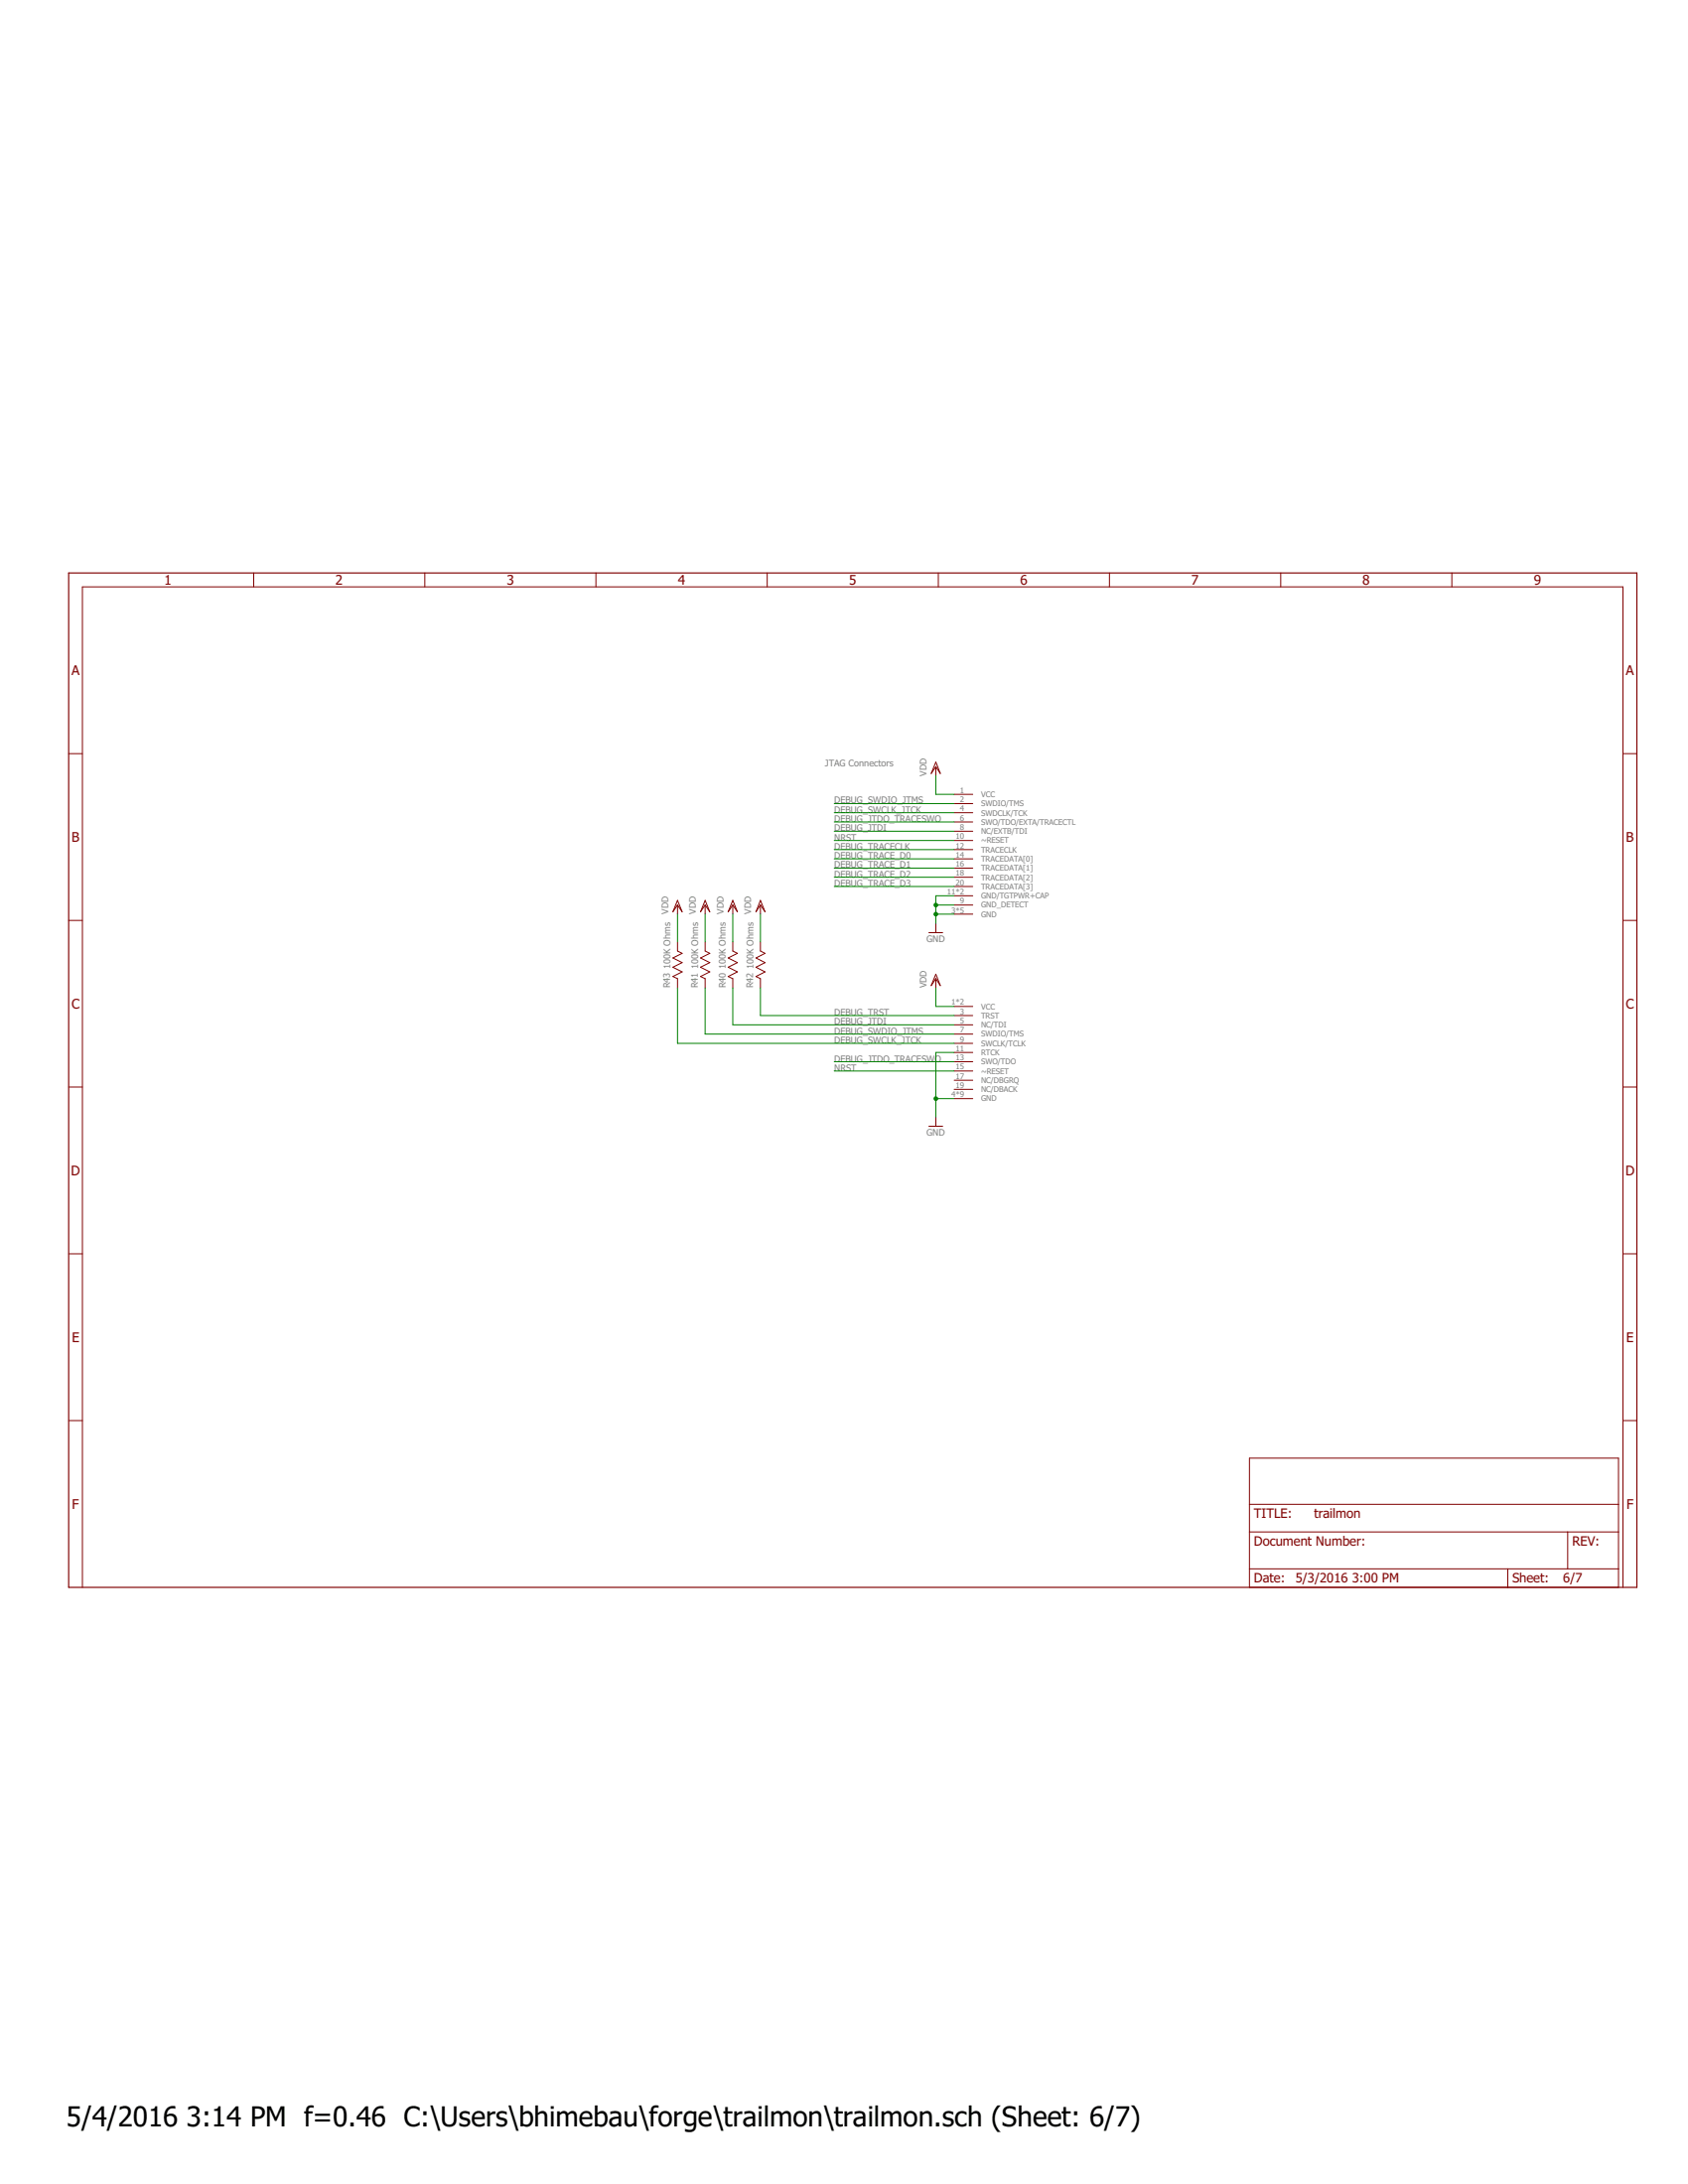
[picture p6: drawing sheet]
<svg xmlns="http://www.w3.org/2000/svg" width="216mm" height="279mm" viewBox="0 0 216 279" stroke-linecap="round" stroke-linejoin="round" font-family="sans-serif">
<path d="M8.8 73.3h200.6v129.8h-200.6z" fill="none" stroke="#800000" stroke-width=".15"/>
<g fill="none" stroke="#800000" stroke-width=".13">
<path d="M32.4 73.3v1.8M54.3 73.3v1.8M76.2 73.3v1.8M98.1 73.3v1.8M120 73.3v1.8M141.9 73.3v1.8M163.8 73.3v1.8M185.7 73.3v1.8M8.8 96.4h1.7M119.7 97.5l.6 1.5-.6-.9-.6 .9zM119.7 98.1v1.2M207.6 96.4h1.8"/>
<path d="M8.8 117.8h1.7M86.7 115.8v1.1M86.7 115.2l.5 1.4-.5-.8-.6 .8zM90.2 115.8v1.1M90.2 115.2l.6 1.4-.6-.8-.6 .8zM93.7 115.8v1.1M93.7 115.2l.6 1.4-.6-.8-.6 .8zM97.3 115.8v1.1M97.3 115.2l.6 1.4-.6-.8-.6 .8zM118.8 119.3h1.8M119.7 118.1v1.2M122 101.6h2.4"/>
<path d="M122 102.8h2.4M122 104h2.4M122 105.2h2.4M122 107.5h2.4M122 108.7h2.4M122 109.9h2.4M122 111.1h2.4M122 112.2h2.4M122 113.4h2.4M122 114.6h2.4M122 115.8h2.4M122 116.9h2.4"/>
<path d="M122 106.3h2.4M207.6 117.8h1.8M8.8 139.1h1.7M86.7 120.5v1.2l.5 .3-1.1 .6 1.1 .5-1.1 .6 1.1 .6-1.1 .6 .6 .3v1.2M90.2 120.5v1.2l.6 .3-1.2 .6 1.2 .5-1.2 .6 1.2 .6-1.2 .6 .6 .3v1.2M93.7 120.5v1.2l.6 .3-1.2 .6 1.2 .5-1.2 .6 1.2 .6-1.2 .6 .6 .3v1.2M97.3 120.5v1.2l.6 .3-1.2 .6 1.2 .5-1.2 .6 1.2 .6-1.2 .6 .6 .3v1.2M119.7 125.2v1.2M119.7 124.6l.6 1.5-.6-.9-.6 .9zM122 128.8h2.4M122 129.9h2.4M122 132.3h2.4"/>
<path d="M122 133.5h2.4M122 134.6h2.4M122 135.8h2.4M122 137h2.4M122 131.1h2.4M122 138.2h2.4M122 139.4h2.4M207.6 139.1h1.8M118.8 144.1h1.8M119.7 142.9v1.2M122 140.5h2.4M8.8 160.4h1.7"/>
<path d="M207.6 160.4h1.8M8.8 181.7h1.7M159.8 186.5h47.2v16.6h-47.2zM159.8 196h47.2M159.8 192.4h47.2M200.5 196v4.7M207.6 181.7h1.8M10.5 203.1v-128h197.1v128M159.8 200.7h47.2M192.8 200.7v2.4"/>
</g>
<g fill="none" stroke="#008000" stroke-width=".13">
<path d="M119.7 99.3v2.3h2.3M86.7 116.9v3.6M90.2 116.9v3.6M93.7 116.9v3.6M97.3 116.9v3.6M106.7 107.5h15.3M106.7 108.7h15.3M106.7 109.9h15.3M106.7 111.1h15.3M106.7 112.2h15.3M106.7 113.4h15.3M106.7 102.8h15.3"/>
<path d="M106.7 104h15.3M106.7 106.3h15.3M106.7 105.2h15.3M119.7 116.9h2.3M119.7 115.8h2.3M122 114.6h-2.3v3.5M86.7 126.4v7.1h35.3M90.2 126.4v5.9h31.8M93.7 126.4v4.7h28.3M97.3 126.4v3.5h24.7M106.7 137h15.3M106.7 135.8h15.3"/>
<path d="M119.7 126.4v2.4h2.3M122 134.6h-2.3v8.3M119.7 140.5h2.3"/>
</g>
<g fill="#008000" stroke="#008000" stroke-width=".13">
<circle cx="119.7" cy="116.9" r=".23"/>
<circle cx="119.7" cy="115.8" r=".23"/>
<circle cx="119.7" cy="140.5" r=".23"/>
</g>
<g font-size="3.5">
<text x="8.5" y="272">5/4/2016</text>
<text x="23.9" y="272">3:14 PM f=0.46 C:\Users\bhimebau\forge\trailmon\trailmon.sch (Sheet: 6/7)</text>
</g>
<g font-size="1.7" fill="#800000">
<text x="21" y="74.8">1</text>
<text x="42.9" y="74.8">2</text>
<text x="64.8" y="74.8">3</text>
<text x="86.7" y="74.8">4</text>
<text x="108.6" y="74.8">5</text>
<text x="130.5" y="74.8">6</text>
<text x="152.4" y="74.8">7</text>
<text x="174.3" y="74.8">8</text>
<text x="196.2" y="74.8">9</text>
<text x="9.2" y="86.3">A</text>
<text x="208" y="86.3">A</text>
<text x="9.2" y="107.7">B</text>
<text x="208" y="107.7">B</text>
<text x="9.2" y="129">C</text>
<text x="208" y="129">C</text>
<text x="9.1" y="150.3">D</text>
<text x="207.9" y="150.3">D</text>
<text x="9.2" y="171.7">E</text>
<text x="208" y="171.7">E</text>
<text x="9.2" y="193">F</text>
<text x="160.4" y="194.2">TITLE:</text>
<text x="160.4" y="197.8">Document Number:</text>
<text x="168.1" y="194.2">trailmon</text>
<text x="201.1" y="197.8">REV:</text>
<text x="208" y="193">F</text>
<text x="160.4" y="202.5">Date:</text>
<text x="165.7" y="202.5">5/3/2016</text>
<text x="172.9" y="202.5">3:00 PM</text>
<text x="193.4" y="202.5">Sheet:</text>
<text x="199.9" y="202.5">6/7</text>
</g>
<g font-size="1.2" fill="#808080">
<text x="105.5" y="98.1">JTAG Connectors</text>
<text x="118.5" y="99.3" transform="rotate(-90 118.5 99.3)">VDD</text>
<text x="106.7" y="107.5">NRST</text>
<text x="106.7" y="102.8">DEBUG_SWDIO_JTMS</text>
<text x="106.7" y="104">DEBUG_SWCLK_JTCK</text>
<text x="106.7" y="106.3">DEBUG_JTDI</text>
<text x="106.7" y="105.2">DEBUG_JTDO_TRACESWO</text>
<text x="106.7" y="108.7">DEBUG_TRACECLK</text>
<text x="106.7" y="109.9">DEBUG_TRACE_D0</text>
<text x="106.7" y="111.1">DEBUG_TRACE_D1</text>
<text x="106.7" y="112.2">DEBUG_TRACE_D2</text>
<text x="106.7" y="113.4">DEBUG_TRACE_D3</text>
<text x="85.5" y="117" transform="rotate(-90 85.5 117)">VDD</text>
<text x="89" y="117" transform="rotate(-90 89 117)">VDD</text>
<text x="92.6" y="117" transform="rotate(-90 92.6 117)">VDD</text>
<text x="96.1" y="117" transform="rotate(-90 96.1 117)">VDD</text>
<text x="85.8" y="123.9" transform="rotate(-90 85.8 123.9)">100K Ohms</text>
<text x="89.3" y="123.9" transform="rotate(-90 89.3 123.9)">100K Ohms</text>
<text x="92.8" y="123.9" transform="rotate(-90 92.8 123.9)">100K Ohms</text>
<text x="96.4" y="123.9" transform="rotate(-90 96.4 123.9)">100K Ohms</text>
<text x="118.5" y="120.5">GND</text>
<text x="85.7" y="126.4" transform="rotate(-90 85.7 126.4)">R43</text>
<text x="89.3" y="126.4" transform="rotate(-90 89.3 126.4)">R41</text>
<text x="92.8" y="126.4" transform="rotate(-90 92.8 126.4)">R40</text>
<text x="96.3" y="126.4" transform="rotate(-90 96.3 126.4)">R42</text>
<text x="106.7" y="131.1">DEBUG_JTDI</text>
<text x="106.7" y="129.9">DEBUG_TRST</text>
<text x="118.5" y="126.4" transform="rotate(-90 118.5 126.4)">VDD</text>
<text x="106.7" y="137">NRST</text>
<text x="106.7" y="132.3">DEBUG_SWDIO_JTMS</text>
<text x="106.7" y="133.5">DEBUG_SWCLK_JTCK</text>
<text x="106.7" y="135.8">DEBUG_JTDO_TRACESWO</text>
<text x="118.5" y="145.3">GND</text>
</g>
<g font-size="1" fill="#808080">
<text x="122.8" y="101.5">1</text>
<text x="125.5" y="102">VCC</text>
<text x="122.2" y="107.4">10</text>
<text x="122.8" y="102.6">2</text>
<text x="122.8" y="103.8">4</text>
<text x="122.8" y="105">6</text>
<text x="122.8" y="106.2">8</text>
<text x="125.5" y="103.2">SWDIO/TMS</text>
<text x="125.5" y="104.3">SWDCLK/TCK</text>
<text x="125.5" y="105.5">SWO/TDO/EXTA/TRACECTL</text>
<text x="125.5" y="107.9">~RESET</text>
<text x="125.5" y="106.7">NC/EXTB/TDI</text>
<text x="122.2" y="108.5">12</text>
<text x="122.2" y="109.7">14</text>
<text x="122.2" y="110.9">16</text>
<text x="122.2" y="112.1">18</text>
<text x="122.2" y="113.2">20</text>
<text x="125.5" y="109.1">TRACECLK</text>
<text x="125.5" y="110.2">TRACEDATA[0]</text>
<text x="125.5" y="111.4">TRACEDATA[1]</text>
<text x="125.5" y="112.6">TRACEDATA[2]</text>
<text x="125.5" y="113.8">TRACEDATA[3]</text>
<text x="121.1" y="114.4">11*2</text>
<text x="121.7" y="116.8">3*5</text>
<text x="122.8" y="115.6">9</text>
<text x="125.5" y="114.9">GND/TGTPWR+CAP</text>
<text x="125.5" y="116.1">GND_DETECT</text>
<text x="125.5" y="117.3">GND</text>
<text x="121.7" y="128.6">1*2</text>
<text x="122.8" y="129.8">3</text>
<text x="122.8" y="130.9">5</text>
<text x="125.5" y="129.1">VCC</text>
<text x="125.5" y="130.3">TRST</text>
<text x="125.5" y="131.5">NC/TDI</text>
<text x="122.2" y="134.5">11</text>
<text x="122.2" y="135.7">13</text>
<text x="122.2" y="136.8">15</text>
<text x="122.8" y="132.1">7</text>
<text x="122.8" y="133.3">9</text>
<text x="125.5" y="132.6">SWDIO/TMS</text>
<text x="125.5" y="133.8">SWCLK/TCLK</text>
<text x="125.5" y="135">RTCK</text>
<text x="125.5" y="136.2">SWO/TDO</text>
<text x="125.5" y="137.4">~RESET</text>
<text x="121.7" y="140.4">4*9</text>
<text x="122.2" y="138">17</text>
<text x="122.2" y="139.2">19</text>
<text x="125.5" y="140.9">GND</text>
<text x="125.5" y="138.5">NC/DBGRQ</text>
<text x="125.5" y="139.7">NC/DBACK</text>
</g>
</svg>
